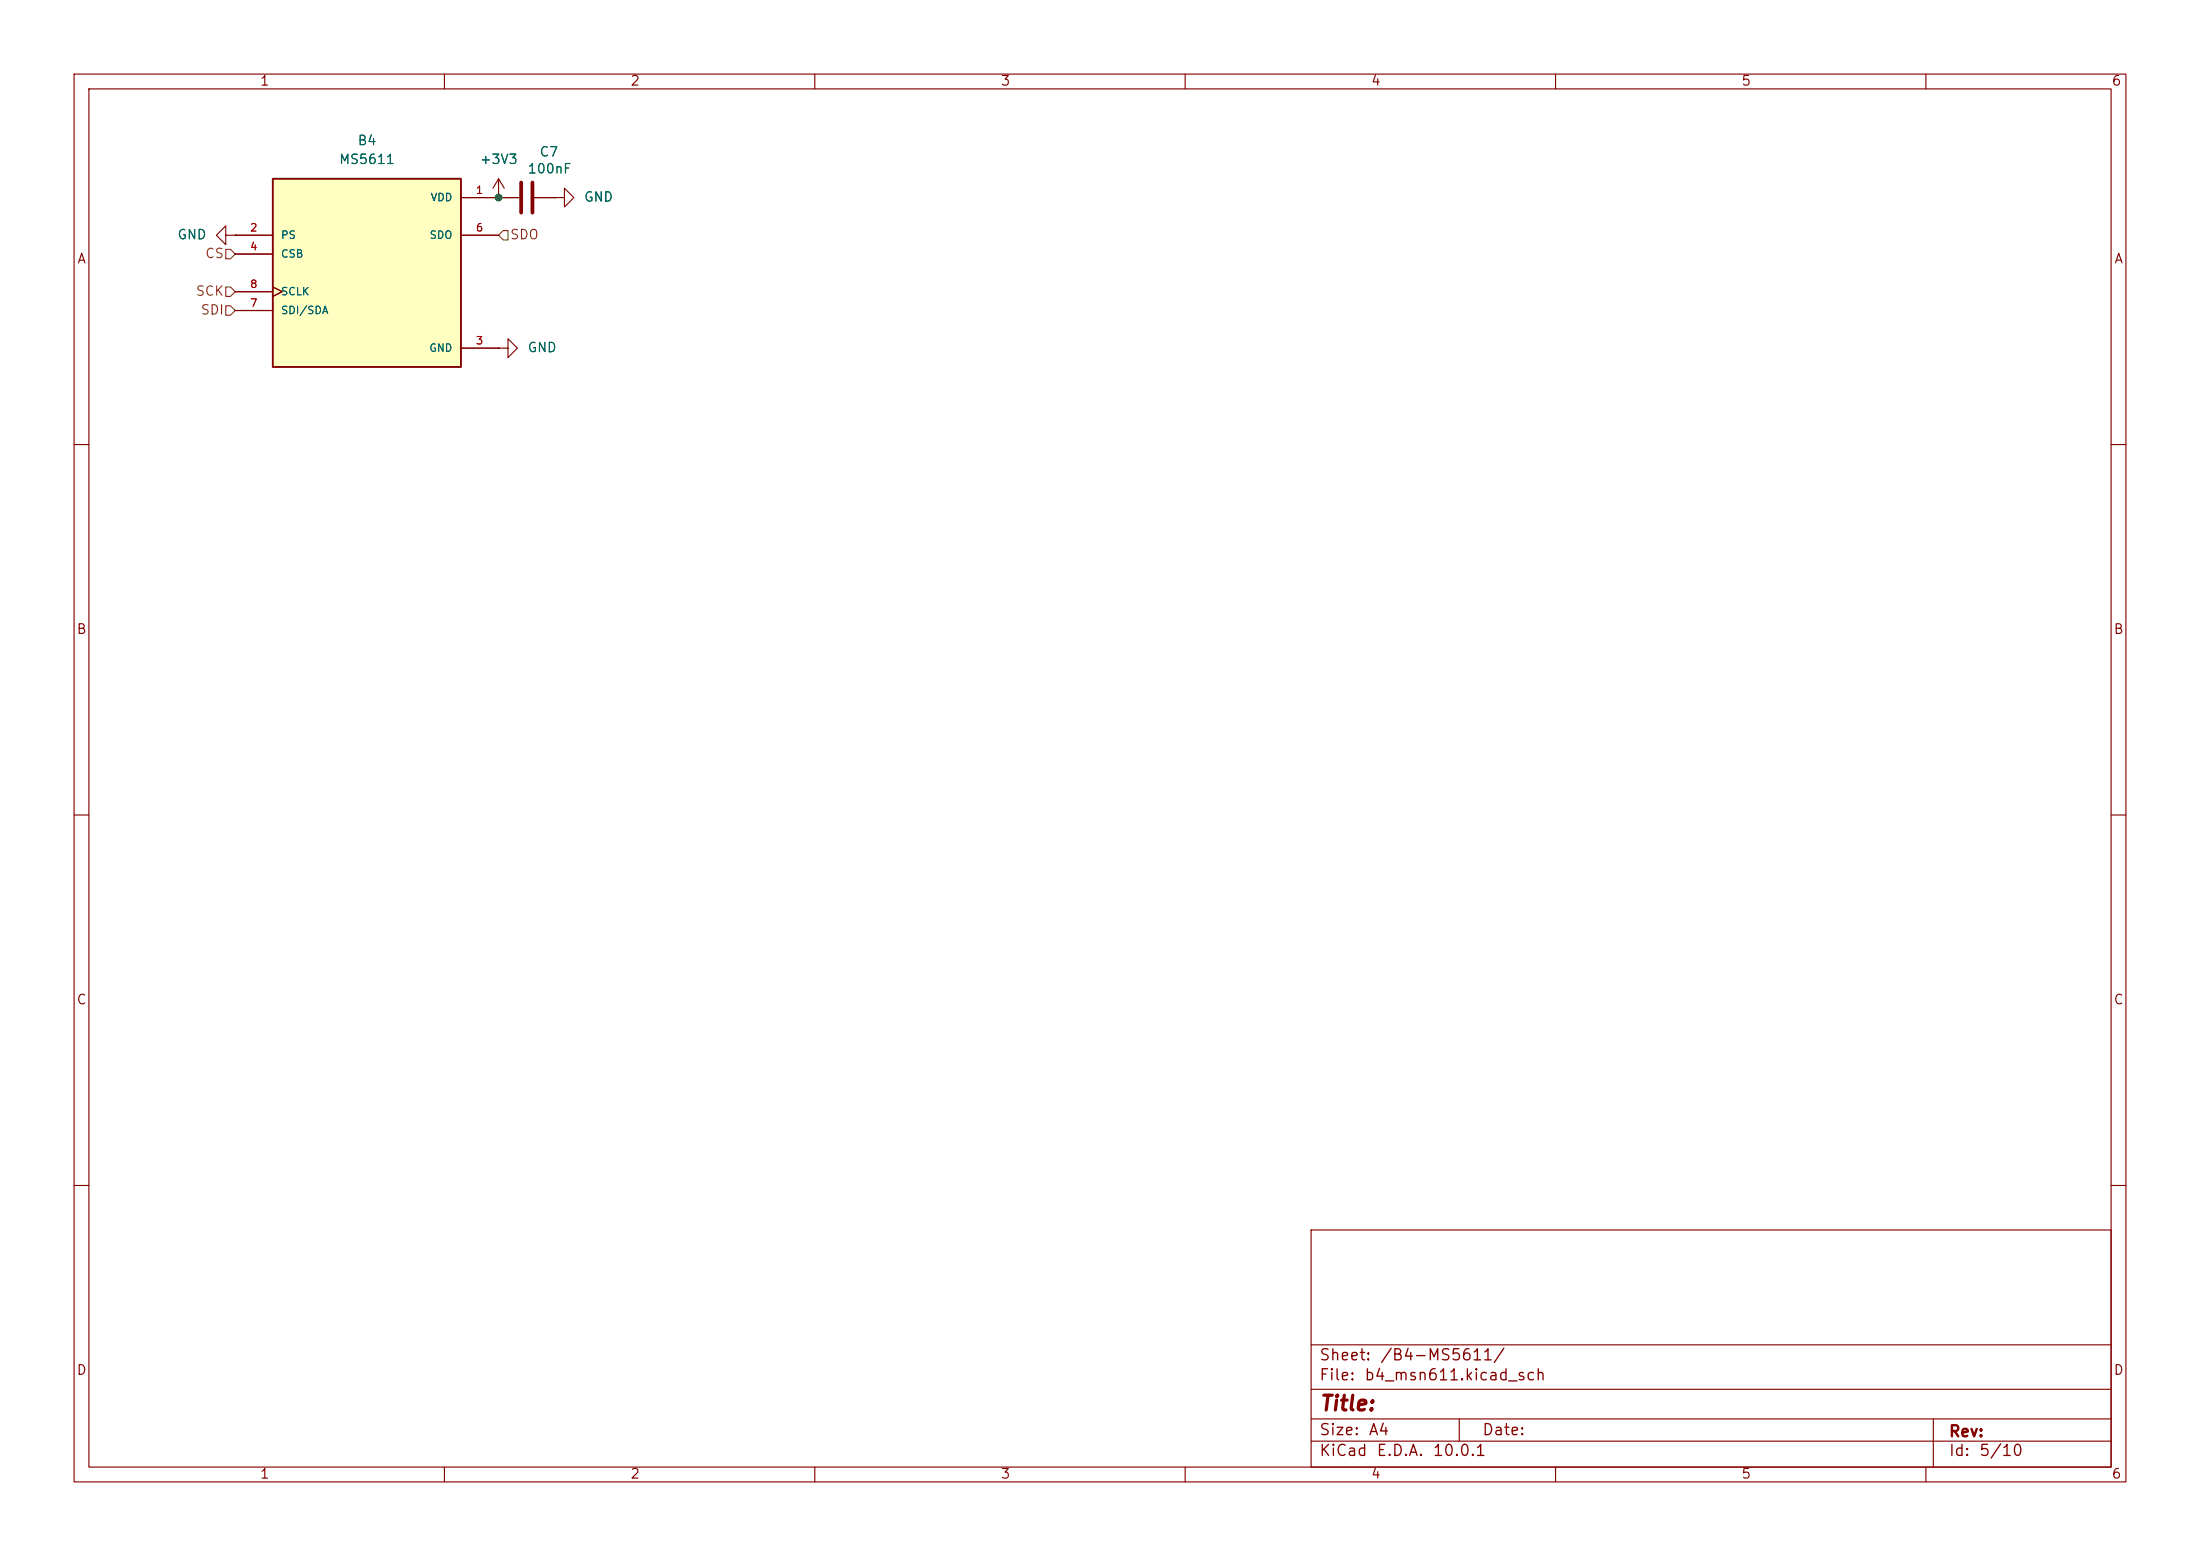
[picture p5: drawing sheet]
<svg xmlns="http://www.w3.org/2000/svg" width="297mm" height="210mm" viewBox="0 0 297 210" stroke-linecap="round" stroke-linejoin="round" font-family="sans-serif">
<g fill="none" stroke="#840000" stroke-width=".15">
<path d="M10 10h277v190h-277zM12 12h273v186h-273zM60 10v2M110 10v2M160 10v2M210 10v2M260 10v2M67.3 26.7h.1M67.3 26.7h2.8M67.3 24.1l-.8 1.3M67.3 24.1l.8 1.3M67.3 24.1v2.6"/>
<path d="M72.1 26.7h2.8M74.9 26.7h1.3v-1.3l1.3 1.3-1.3 1.2v-1.2M74.9 26.7h.1M67.3 47h1.3v-1.3l1.2 1.3-1.2 1.3v-1.3M67.3 47h.1M10 60h2M285 60h2M10 110h2M285 110h2M10 160h2M177 166h108v32h-108zM285 160h2"/>
<path d="M60 198v2M110 198v2M160 198v2M177 194.5h108M177 191.5h108M177 187.5h108M177 181.5h108M197 191.5v3M210 198v2M260 198v2M261 191.5v6.5"/>
</g>
<path d="M70.4 24.6v4.1M71.9 24.6v4.1" fill="none" stroke="#840000" stroke-width=".51"/>
<path d="M36.8 24.1h25.4v25.4h-25.4z" fill="#ffffc2"/>
<path d="M36.8 24.1h25.4v25.4h-25.4z" fill="none" stroke="#840000" stroke-width=".25"/>
<g fill="none" stroke="#840000" stroke-width=".15">
<path d="M30.5 31.8v-1.3l-1.3 1.3 1.3 1.2v-1.2h1.2M31.7 31.8h.1M31.7 31.8h5.1M31.7 34.3h5.1M31.7 39.4h5.1M36.8 38.7l1.3 .7-1.3 .6M62.2 26.7h7.9M62.2 31.8h5.1M67.3 26.7h.1M72.1 26.7h2.8M74.9 26.7h.1M31.7 41.9h5.1"/>
<path d="M62.2 47h5.1M67.3 47h.1"/>
</g>
<path d="M30.5 38.7h.6l.6 .7-.6 .6h-.6zM30.5 33.7h.6l.6 .6-.6 .6h-.6zM67.9 31.1h.7v1.3h-.7l-.6-.6zM30.5 41.3h.6l.6 .6-.6 .6h-.6z" fill="none" stroke="#725600" stroke-width=".15"/>
<circle cx="67.3" cy="26.7" r=".46" fill="#009600" stroke="#009600" stroke-width=".14"/>
<text font-size="2" fill="#840000" x="178" y="190.9">Title:</text>
<g font-size="1.5" fill="#840000">
<text x="178" y="184">Sheet:</text>
<text x="186.2" y="184">/B4-MS5611/</text>
<text x="178" y="186.7">File:</text>
<text x="184.1" y="186.7">b4_msn611.kicad_sch</text>
<text x="178" y="196.9">KiCad</text>
<text x="178" y="194.1">Size:</text>
<text x="184.7" y="194.1">A4</text>
<text x="185.7" y="196.9">E.D.A.</text>
<text x="193.3" y="196.9">10.0.1</text>
<text x="200" y="194.1">Date:</text>
<text x="263" y="194.3">Rev:</text>
<text x="263" y="196.9">Id:</text>
<text x="267.1" y="196.9">5/10</text>
</g>
<g font-size="1.3" fill="#840000">
<text x="35" y="11.9">1</text>
<text x="85" y="11.9">2</text>
<text x="135" y="11.9">3</text>
<text x="185" y="11.9">4</text>
<text x="235" y="11.9">5</text>
<text x="285" y="11.9">6</text>
<text x="10.3" y="35.9">A</text>
<text x="285.3" y="35.9">A</text>
<text x="10.3" y="85.9">B</text>
<text x="285.3" y="85.9">B</text>
<text x="10.3" y="135.9">C</text>
<text x="285.3" y="135.9">C</text>
<text x="10.3" y="185.9">D</text>
<text x="285.3" y="185.9">D</text>
<text x="35" y="199.9">1</text>
<text x="85" y="199.9">2</text>
<text x="135" y="199.9">3</text>
<text x="185" y="199.9">4</text>
<text x="235" y="199.9">5</text>
<text x="285" y="199.9">6</text>
</g>
<g font-size="1.3" fill="#006464">
<text x="45.7" y="22.5">MS5611</text>
<text x="48.2" y="19.9">B4</text>
<text x="64.7" y="22.5">+3V3</text>
<text x="71.1" y="23.7">100nF</text>
<text x="72.7" y="21.4">C7</text>
<text x="78.7" y="27.5">GND</text>
<text x="23.9" y="32.6">GND</text>
<text x="71.1" y="47.9">GND</text>
</g>
<g font-size="1.3" fill="#725600">
<text x="27.6" y="35.2">CS</text>
<text x="68.8" y="32.6">SDO</text>
<text x="26.3" y="40.2">SCK</text>
<text x="27" y="42.8">SDI</text>
</g>
<g font-size="1" fill="#006464">
<text x="58.1" y="27.4">VDD</text>
<text x="37.8" y="32.5">PS</text>
<text x="37.8" y="35">CSB</text>
<text x="57.9" y="32.5">SDO</text>
<text x="37.8" y="40.1">SCLK</text>
<text x="37.8" y="42.6">SDI/SDA</text>
<text x="57.9" y="47.7">GND</text>
</g>
<g font-size="1" fill="#a90000">
<text x="64.2" y="26.4">1</text>
<text x="33.7" y="31.5">2</text>
<text x="33.7" y="34">4</text>
<text x="64.2" y="31.5">6</text>
<text x="33.7" y="41.7">7</text>
<text x="33.7" y="39.1">8</text>
<text x="64.2" y="46.7">3</text>
</g>
</svg>
